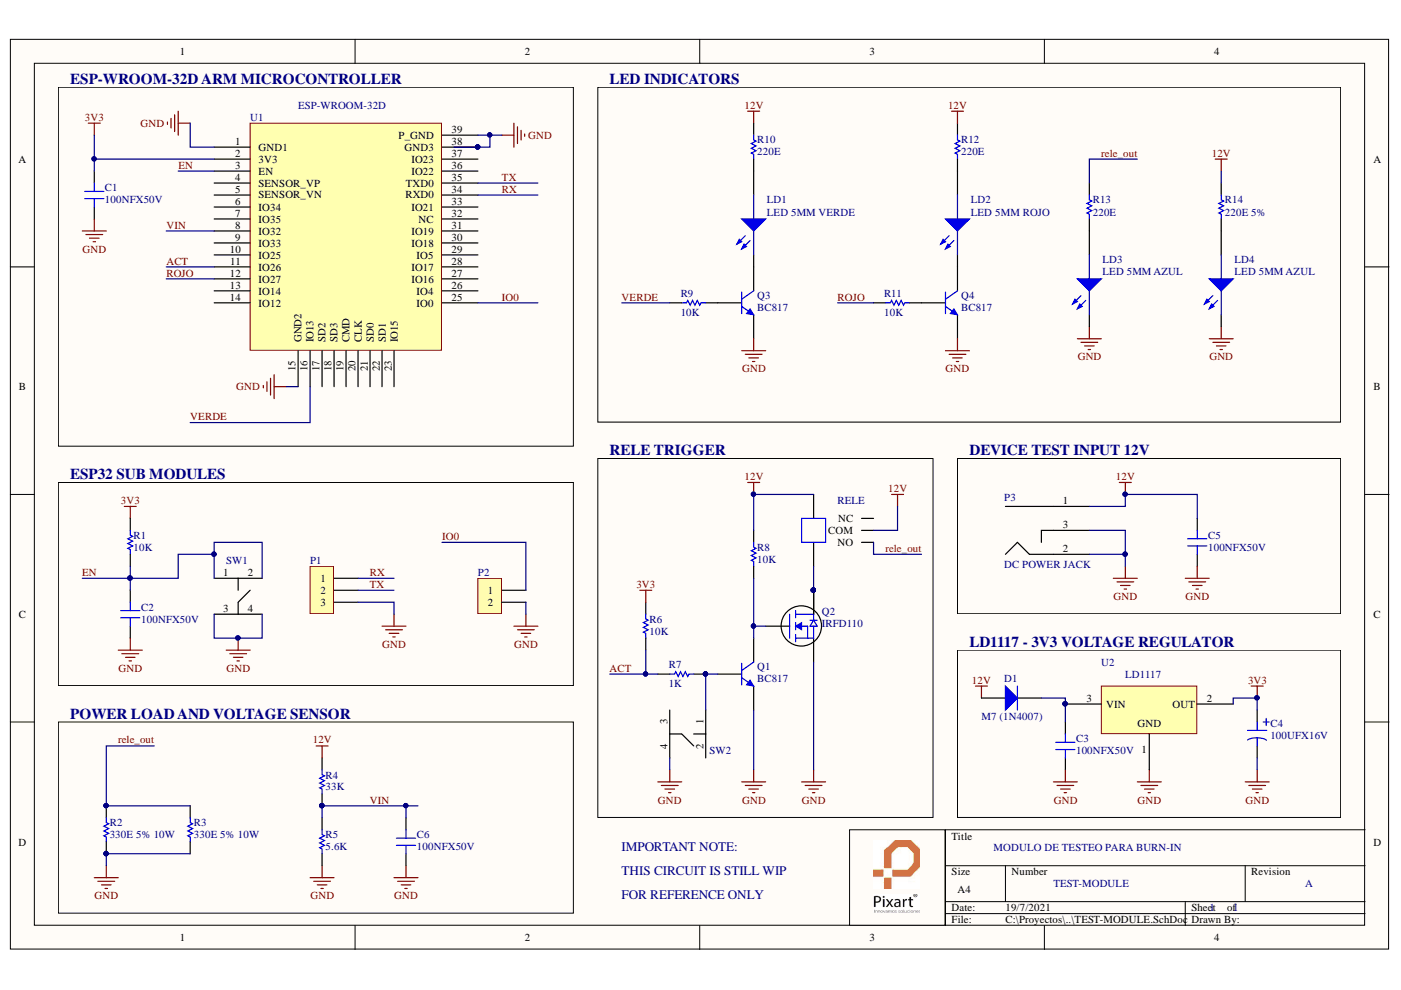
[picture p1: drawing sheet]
# Altium project TEST-MODULE.PrjPcb
1 sheet, 37 parts. Net scope: global (net labels, ports and power ports of the same name join across sheets).
Board files: TEST-MODULE.PcbDoc, TEST-MODULE-PANELIZADO.PcbDoc, TEST-MODULE-DETAILS.PcbDoc

## Sheet TEST-MODULE.SchDoc
size A4

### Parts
C1  100NFX50V  [CAP.SMD.0805]
C2  100NFX50V  [CAP.SMD.0805]
C3  100NFX50V  [CAP.SMD.0805]
C4  100UFX16V  [CAP-ELEC-SMD]
C5  100NFX50V  [CAP.SMD.0805]
C6  100NFX50V  [CAP.SMD.0805]
D1  M7 (1N4007)  [Diode-SMD-SMA]
LD1  LED 5MM VERDE  [LED-5MM-ALTO-9-VERDE]
LD2  LED 5MM ROJO  [LED-5MM-ALTO-9-ROJO]
LD3  LED 5MM AZUL  [LED-5MM-ALTO-9-AZUL]
LD4  LED 5MM AZUL  [LED-5MM-ALTO-9-AZUL]
P1  IDC-MA-THT-1X3-P2.54MM-L11  [IDC-MA-THT-1X3-P2.54MM-L11]  (value not drawn)
P2  IDC-MA-THT-1X2-P2.54MM-L11  [IDC-MA-THT-1X2-P2.54MM-L11]  (value not drawn)
P3  DC POWER JACK  [VAR-DC-JACK - VERT]
Q1  BC817  [NPN.SMD.SOT23]
Q2  IRFD110  [TRA-IRFD110]
Q3  BC817  [NPN.SMD.SOT23]
Q4  BC817  [NPN.SMD.SOT23]
R1  10K  [RES.SMD.103]
R2  330E 5% 10W  [RES-CERAMICA-10W]
R3  330E 5% 10W  [RES-CERAMICA-10W]
R4  33K  [RES.SMD.333]
R5  5.6K  [RES.SMD.562]
R6  10K  [RES.SMD.103]
R7  1K  [RES.SMD.102]
R8  10K  [RES.SMD.103]
R9  10K  [RES.SMD.103]
R10  220E  [RES.SMD.221]
R11  10K  [RES.SMD.103]
R12  220E  [RES.SMD.221]
R13  220E  [RES.SMD.221]
R14  220E 5%  [RES.SMD.221]
RELE  Relay simple inversor 12V 12A  [RELAY 12V 12A CHICO]  (value not drawn)
SW1  TACT-SWITCH-THT-4C-06X06(5MM)  [TACT-SWITCH-THT-4C-06X06-5MM]  (value not drawn)
SW2  TACT-SWITCH-THT-4C-06X06(13MM)-JIANFU  [TACT-SWITCH-THT-4C-06X06-13MM]  (value not drawn)
U1  ESP32-WROOM-32D  [ESP32-WROOM-32D]  (value not drawn)
U2  LD1117S33TR SMD DPAK 0.8A 3.3V LDO LINEAR REGULATOR  [DPAK]  (value not drawn)

### Blocks framed on the sheet
ESP-WROOM-32D ARM MICROCONTROLLER: C1 U1
LED INDICATORS: LD1-LD4 Q3 Q4 R9-R14
ESP32 SUB MODULES: C2 P1 P2 R1 SW1
RELE TRIGGER: Q1 Q2 R6-R8 RELE SW2
DEVICE TEST INPUT 12V: C5 P3
LD1117 - 3V3 VOLTAGE REGULATOR: C3 C4 D1 U2
POWER LOAD AND VOLTAGE SENSOR: C6 R2-R5

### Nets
3V3: C1.2 C4.2 R1.2 R6.2 U1.2(3V3) U2.2(OUT)
12V: C5.2 D1.A P3.1 R4.2 R8.2 R10.2 R12.2 R14.2 RELE.1 RELE.3(COM)
GND: C1.1 C2.1 C3.1 C4.1 C5.1 C6.1 LD3.K(KB) LD4.K(KB) P1.3 P2.2 P3.2 P3.3 Q1.2(E) Q2.4 Q3.2(E) Q4.2(E) R2.1 R3.1 R5.1 SW1.3 SW1.4 SW2.4 U1.1(GND1) U1.15(GND2) U1.38(GND3) U1.39(P_GND) U2.1(GND)
ACT: R6.1 R7.1 U1.11(IO26)
EN: C2.2 R1.1 SW1.1 SW1.2 U1.3(EN)
IO0: P2.1 U1.25(IO0)
rele_out: R2.2 R3.2 R13.2 RELE.4(NO)
ROJO: R11.2 U1.12(IO27)
RX: P1.1 U1.34(RXD0)
TX: P1.2 U1.35(TXD0)
VERDE: R9.1 U1.16(IO13)
VIN: C6.2 R4.1 R5.2 U1.8(IO32)
NetC3_2: C3.2 D1.K U2.3(VIN)
NetLD1_A: LD1.A(AB) R10.1
NetLD1_K: LD1.K(KB) Q3.3(C)
NetLD2_A: LD2.A(AB) R12.1
NetLD2_K: LD2.K(KB) Q4.3(C)
NetLD3_A: LD3.A(AB) R13.1
NetLD4_A: LD4.A(AB) R14.1
NetQ1_1: Q1.1(B) R7.2 SW2.1
NetQ1_3: Q1.3(C) Q2.3 R8.1
NetQ2_1: Q2.1 Q2.2 RELE.2
NetQ3_1: Q3.1(B) R9.2
NetQ4_1: Q4.1(B) R11.1

Not connected (* = marked no-connect by the designer): RELE 5(NC); SW2 2 3; U1 4(SENSOR_VP) 5(SENSOR_VN) 6(IO34) 7(IO35) 9(IO33) 10(IO25) 13(IO14) 14(IO12) 17(SD2) 18(SD3) 19(CMD) 20(CLK) 21(SD0) 22(SD1) 23(IO15) 26(IO4) 27(IO16) 28(IO17) 29(IO5) 30(IO18) 31(IO19) 32(NC) 33(IO21) 36(IO22) 37(IO23)

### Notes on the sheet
- IMPORTANT NOTE:
- MODULO DE TESTEO PARA BURN-IN
- THIS CIRCUIT IS STILL WIP
- FOR REFERENCE ONLY
- TEST-MODULE
- 1
- A
